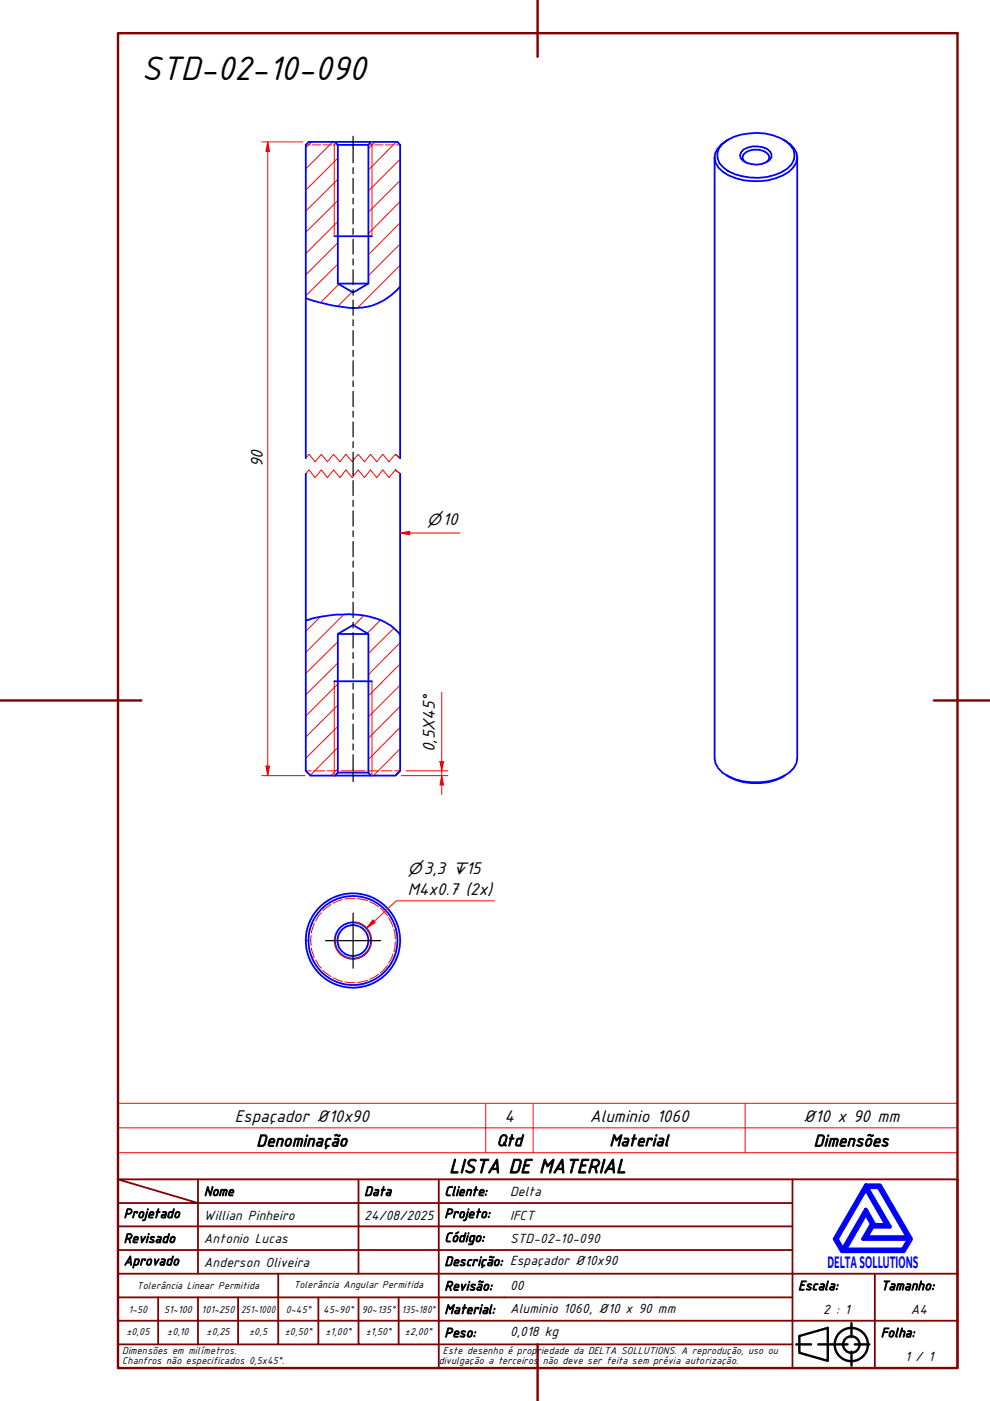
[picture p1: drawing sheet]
<svg xmlns="http://www.w3.org/2000/svg" width="210mm" height="297mm" viewBox="0 0 210 297" stroke-linecap="round" stroke-linejoin="round" font-family="sans-serif">
<!-- layer: Hatch (ABNT) -->
<g fill="none" stroke="#f00" stroke-width=".21">
<path d="M66.1 30.1l-1.3 1.2M70.5 30.1l-5.7 5.7M71.6 38l-6.8 6.8M71.6 33.5l-6.8 6.8M79.6 30.1l-1.5 1.4M84 30.1l-5.9 6M84.8 38.3l-6.7 6.7M84.8 33.8l-6.7 6.7M71.6 56l-6.8 6.7M71.6 51.5l-6.8 6.8M71.6 47l-6.8 6.8M71.6 42.5l-6.8 6.8"/>
<path d="M84.8 56.2l-9 9.1M84.8 51.7l-6.7 6.8M84.8 47.2l-6.7 6.8M84.8 42.7l-6.7 6.8M71.9 60.2l-4 4M74.7 61.9l-3.1 3M84.8 60.7l-1.5 1.6M67.9 130.7l-3.1 3.1M71.6 136.1l-6.8 6.7M72.9 130.3l-8.1 8.1M77.2 130.5l-2.1 2.1M80.6 131.5l-2.7 2.8"/>
<path d="M83.5 133.2l-5.4 5.3M84.8 136.3l-6.7 6.8M71.6 158.5l-5.8 5.9M71.6 154l-6.8 6.8M71.6 149.5l-6.8 6.8M71.6 145l-6.8 6.8M71.6 140.6l-6.8 6.7M84.8 158.7l-5.6 5.8M84.8 154.2l-6.7 6.8M84.8 149.8l-6.7 6.7M84.8 145.3l-6.7 6.7M84.8 140.8l-6.7 6.8"/>
<path d="M71.6 163l-1.4 1.5M84.8 163.2l-1.2 1.3"/>
</g>
<!-- layer: Hidden (ABNT) -->
<g fill="none" stroke="#f00" stroke-width=".21">
<path d="M64.8 30.7h1M66.2 30.7h1.8M68.5 30.7h1.8M70.7 30.7h.9M78.1 30.7h.9M79.4 30.7h1.9M81.7 30.7h1.8M83.9 30.7h.9M64.8 163.4h1.2M66.5 163.4h2.3M69.4 163.4h2.3M72.3 163.4h2.2"/>
<path d="M75.1 163.4h2.3M78 163.4h2.3M80.8 163.4h2.3M83.7 163.4h1.1M66 198.4l-.2 1 .2 1.1M66.6 195.8l-.6 2M68.1 193.5l-.5 .6-.7 1.2M70.2 191.8l-1.7 1.3M72.6 190.7l-2 .8M75.2 190.5l-2 .1M75.8 190.5l2.1 .4M78.4 191.2l1 .4 .9 .7"/>
<path d="M80.6 192.6l1.6 1.5M82.4 194.6l.9 1.9M83.5 197l.2 .5 .1 1.6M83.8 199.7l-.1 1.6-.2 .5M66 201l.6 2.1M66.9 203.5l.7 1.2 .5 .6M68.5 205.7l1.7 1.4M70.6 207.3l2 .8M73.2 208.2l2 .1M77.9 207.9l-2.1 .4M80.3 206.6l-.9 .6-1 .4M82.2 204.7l-1.6 1.5"/>
<path d="M83.3 202.3l-.9 1.9"/>
</g>
<!-- layer: Linha Corte (ABNT) -->
<path d="M83.8 99.6l1 .8-1-.8-1.3 1.7-1.3-1.7-1.3 1.7-1.4-1.7-1.2 1.7-1.4-1.7-1.2 1.7-1.4-1.7-1.2 1.7-1.4-1.7-1.3 1.7-1.3-1.7-1.3 1.7-1.3-1.7-.7 .8M83.8 96.3l1 .8-1-.8-1.3 1.6-1.3-1.6-1.3 1.6-1.4-1.6-1.2 1.6-1.4-1.6-1.2 1.6-1.4-1.6-1.2 1.6-1.4-1.6-1.3 1.6-1.3-1.6-1.3 1.6-1.3-1.6-.7 .8" fill="none" stroke="#f00" stroke-width=".21"/>
<!-- layer: Visible (ABNT) -->
<g fill="none" stroke="#00f" stroke-width=".38">
<path d="M71 30.1h7.7M71.6 30.7h6.5M151.5 33.4v127.4a4.6 4.6 0 0 0 2.9 3.8 13.3 13.3 0 0 0 12.9-.8l1-.9 .5-1.1 .2-1v-127.4M153.1 30.6a11.5 11.5 0 0 1 10.8-1.9 6.4 6.4 0 0 1 4.4 3.1 3.4 3.4 0 0 1-1.4 3.9 12.4 12.4 0 0 1-12.5 .6l-1-.8a3.2 3.2 0 0 1-.3-4.9zM154.4 29.6a5.9 5.9 0 0 0-2.8 2.9 3.6 3.6 0 0 0 1.7 3.9 13.2 13.2 0 0 0 14 0 3.4 3.4 0 0 0 1.1-4.9l-.8-.9-1.5-1M157.7 31.7a5.3 5.3 0 0 1 4.9-.2l.7 .6 .3 .6v.6a4.3 4.3 0 0 1-5.3 1.2l-.8-.4a1.39 1.39 0 0 1 .2-2.4zM158.1 34.4l-.5-.4-.2-.6a2.33 2.33 0 0 1 2.4-1.7 3.4 3.4 0 0 1 3.1 1.1l.2 .6-.2 .6-.5 .4M70.9 50.1h8M71.6 60.1h6.5M84.8 60.8a12.8 12.8 0 0 1-12.7 4.2l-4.6-.9-2.7-.9M64.8 97.1v-66.4l.7-.6h5.5l.6 .6v29.4l3.3 1.9 3.2-1.9v-29.4l.6-.6h5.6l.5 .6v66.4M64.8 100.4v31.2"/>
<path d="M84.8 100.4v34.2M64.8 131.6a28.1 28.1 0 0 1 14.2-.7 9.8 9.8 0 0 1 5.8 3.7M64.8 131.6v31.8l1 1.1h5.2l.6-.7v-29.4l3.3-1.9 3.2 1.9v29.4l.6 .7h5.2l.9-1.1v-28.8M71.6 134.4h6.5M70.9 144.4h8M71 164.5h7.7M71.6 163.8h6.5M154.1 164.4a12.2 12.2 0 0 0 12.3 0"/>
<circle cx="74.8" cy="199.4" r="3.8"/>
<circle cx="74.8" cy="199.4" r="3.3"/>
<circle cx="74.8" cy="199.4" r="9.4"/>
<circle cx="74.8" cy="199.4" r="10"/>
</g>
<!-- layer: Visible Narrow (ABNT) -->
<path d="M70.9 30.1v20M78.9 30.1v20M70.9 144.4v20.1M78.9 144.4v20.1M75.5 195.5a4 4 0 0 1 3.2 4.6 4 4 0 0 1-4.6 3.2 4 4 0 0 1-3.2-4.6" fill="none" stroke="#f00" stroke-width=".21"/>
<path d="M79.3 195.4l-1.5 1.3M25 239.1h178v-5.2h-178v10.5M103 233.9v10.5M113 233.9v10.5M158 233.9v10.5M203 239.1v5.3h-178M25 244.4v5.6h178v-5.6" fill="none" stroke="#f00" stroke-width=".21"/>
<!-- layer: Borda A3/A4 (ABNT) -->
<path d="M25 7h178v283.1h-178zM114 0v12.1M0 148.5h30M198 148.5h12M114 285v12" fill="none" stroke="#800000" stroke-width=".51"/>
<path d="M183.6 257.3l1.2 2.2-1.8 3.2h9.7l-1.2 2.2h-12.3zM183.6 252.1l4.4 7.6h-2.6l-1.8-3.2-4.9 8.4-1.3-2.2zM183.6 251.3h3l6.6 11.4-1.6 2.6h-13.1l-1.5-2.6zM183.8 251.7h2.5l6.2 10.6h-8.8l1.3-2.2h3.7zM185 259.7h.2l-.2 .2z" fill="none" stroke="#00f" stroke-width=".83"/>
<!-- layer: 0 -->
<path d="M178.5 265.3h13.1" fill="none" stroke="#000" stroke-width=".21"/>
<g fill="none" stroke="#800000" stroke-width=".38">
<path d="M25 250l17 5.1h-17M25 250h178v40.1h-178zM42 255.1h34v4.9h17M42 255.1v15M42 250v5.1M76 250v5.1h17v4.9M93 250v5.1h75M168 250v20.1h-143M25 260h51v10.1M25 275.1h17M33.5 275.1v9.9M50.5 275.1h-8.5v9.9"/>
<path d="M59 270.1v14.9h-8.5M67.5 275.1v9.9h-8.5M76 275.1v9.9h8.5M84.5 275.1v9.9M93 275.1h-42.5v9.9M93 260v5h-68M93 275.1v9.9h75M93 260h75M93 275.1h75M168 265h-75v10.1M185.5 270.1v9.9h17.5M203 270.1h-35v9.9h17.5v10.1"/>
<path d="M25 285h25.5M25 280h143v10.1M67.5 285h8.5M84.5 285h8.5v5.1"/>
</g>
<g fill="none" stroke="#000" stroke-width=".51">
<path d="M168.8 285h3.2M169.5 283.3l6-1.8v7l-6-1.7zM173.5 285h6.2M180.5 280.5v3M180.5 286.6v2.9M181.2 285h3.1"/>
<circle cx="180.5" cy="285.1" r="3.5"/>
<circle cx="180.5" cy="285.1" r="1.75"/>
</g>
<path d="M79.1 195.1l.5 .5-1.8 1.1z" fill="#f00"/>
<path d="M79.1 195.1l.5 .5-1.8 1.1zM104.8 191h-20.8l-4.7 4.4" fill="none" stroke="#f00" stroke-width=".21"/>
<path d="M56.8 162.4v2.1" fill="none" stroke="#f00" stroke-width=".21"/>
<path d="M56.4 162.4h.7l-.3 2.1z" fill="#f00"/>
<path d="M56.8 30.1v2M56.4 162.4h.7l-.3 2.1z" fill="none" stroke="#f00" stroke-width=".21"/>
<path d="M56.8 30.1l.3 2h-.7z" fill="#f00"/>
<path d="M55.5 30.1h8.7M56.8 30.1l.3 2h-.7zM56.8 32.1v130.3M55.5 164.5h9.1M93.7 164.5v1.9" fill="none" stroke="#f00" stroke-width=".21"/>
<path d="M93.7 164.5l.3 1.9h-.7z" fill="#f00"/>
<path d="M93.7 164.5l.3 1.9h-.7zM93.7 161.5v1.9" fill="none" stroke="#f00" stroke-width=".21"/>
<path d="M93.3 161.5h.7l-.3 1.9z" fill="#f00"/>
<path d="M84.8 113h2.1M93.7 146.8v14.7M85.1 164.5h9.8M86.1 163.4h8.8M93.3 161.5h.7l-.3 1.9zM93.7 163.4v1.1M93.7 166.4v2.1" fill="none" stroke="#f00" stroke-width=".21"/>
<!-- layer: Marca de centro (ISO) -->
<path d="M69 199.4h11.7M74.9 193.6v11.7" fill="none" stroke="#000" stroke-width=".25"/>
<!-- layer: Linha de centro (ISO) -->
<g fill="none" stroke="#000" stroke-width=".25">
<path d="M74.9 28.9v5.6M74.9 35.5v1.3M74.9 37.8v3.2M74.9 42v1.2M74.9 44.2v3.3M74.9 48.4v1.3M74.9 50.7v3.2M74.9 54.9v1.3M74.9 57.2v3.2M74.9 61.4v1.2M74.9 63.6v3.3M74.9 67.8v1.3"/>
<path d="M74.9 70.1v3.2M74.9 74.3v1.3M74.9 76.5v3.2M74.9 80.8v1.2M74.9 83v3.2M74.9 87.2v1.2M74.9 89.5v3.1M74.9 93.6v1.3M74.9 95.9v5M74.9 101.9v3.2M74.9 106.1v1.3M74.9 108.3v3.3"/>
<path d="M74.9 112.6v1.2M74.9 114.8v3.2M74.9 119v1.3M74.9 121.3v3.1M74.9 125.5v1.2M74.9 127.7v3.2M74.9 131.9v1.2M74.9 134.2v3.2M74.9 138.4v1.2M74.9 140.6v3.2M74.9 144.8v1.3M74.9 147.1v3.2"/>
<path d="M74.9 151.3v1.2M74.9 153.5v3.3M74.9 157.7v1.3M74.9 160v5.7"/>
</g>
<path d="M84.8 113l2.1-.4v.8z" fill="#f00"/>
<path d="M84.8 113l2.1-.4v.8zM86.9 113h10.6" fill="none" stroke="#f00" stroke-width=".21"/>
<text font-size="7.7" x="30" y="17.1">STD-02-10-090</text>
<text font-size="4.6" x="95.2" y="248.7">LISTA DE MATERIAL</text>
<g font-size="3.9">
<text x="55.8" y="99.1" transform="rotate(-90 55.8 99.1)">90</text>
<text x="92.2" y="159.5" transform="rotate(-90 92.2 159.5)">0,5X45°</text>
<text x="86.5" y="189.8">M4x0.7 (2x)</text>
<text x="49.8" y="237.8">Espaçador Ø10x90</text>
<text x="106.9" y="237.8">4</text>
<text x="125" y="237.8">Aluminio 1060</text>
<text x="170.3" y="237.8">Ø10 x 90 mm</text>
</g>
<g font-size="3.8">
<text x="54.4" y="243.1">Denominação</text>
<text x="105.3" y="243">Qtd</text>
<text x="129.2" y="243">Material</text>
<text x="172.5" y="243.1">Dimensões</text>
</g>
<text font-size="3.8" fill="#00f" x="175.5" y="268.8">DELTASOLLUTIONS</text>
<g font-size="3.4">
<text x="90.6" y="111.4">⌀10</text>
<text x="86.5" y="185.4">⌀3,3 ↧15</text>
</g>
<g font-size="3">
<text x="43.2" y="253.5">Nome</text>
<text x="77.2" y="253.5">Data</text>
<text x="94.2" y="253.5">Cliente:</text>
<text x="108.1" y="253.5">Delta</text>
<text x="26.2" y="263.5">Revisado</text>
<text x="26.2" y="258.2">Projetado</text>
<text x="43.2" y="258.6">Willian Pinheiro</text>
<text x="43.2" y="263.5">Antonio Lucas</text>
<text x="77.2" y="258.6">24/08/2025</text>
<text x="94.2" y="263.3">Código:</text>
<text x="94.2" y="258.2">Projeto:</text>
<text x="108.1" y="263.5">STD-02-10-090</text>
<text x="108.1" y="258.6">IFCT</text>
<text x="26.2" y="268.3">Aprovado</text>
<text x="43.2" y="268.5">Anderson Oliveira</text>
<text x="94.2" y="268.4">Descrição: Espaçador Ø10x90</text>
<text x="94.2" y="273.6">Revisão:</text>
<text x="108.1" y="273.5">00</text>
<text x="169.2" y="273.5">Escala:</text>
<text x="186.8" y="273.5">Tamanho:</text>
<text x="94.2" y="278.6">Material:</text>
<text x="108.1" y="278.4">Aluminio 1060, Ø10 x 90 mm</text>
<text x="174.6" y="278.6">2 : 1</text>
<text x="193.1" y="278.6">A4</text>
<text x="94.2" y="283.5">Peso:</text>
<text x="108.1" y="283.3">0,018 kg</text>
<text x="186.8" y="283.5">Folha:</text>
<text x="191.9" y="288.5">1 / 1</text>
</g>
<g font-size="2.3">
<text x="29" y="273.4">Tolerância Linear Permitida</text>
<text x="62.3" y="273.2">Tolerância Angular Permitida</text>
<text x="27.2" y="278.3">1~50</text>
<text x="34.8" y="278.3">51~100</text>
<text x="42.7" y="278.3">101~250</text>
<text x="51.1" y="278.3">251~1000</text>
<text x="60.6" y="278.3">0~45°</text>
<text x="68.5" y="278.3">45~90°</text>
<text x="76.7" y="278.3">90~135°</text>
<text x="85.2" y="278.3">135~180°</text>
<text x="25.9" y="287.1">Dimensões em milímetros.</text>
<text x="26.8" y="283.1">±0,05</text>
<text x="35.4" y="283.1">±0,10</text>
<text x="43.8" y="283.1">±0,25</text>
<text x="52.8" y="283.1">±0,5</text>
<text x="60.4" y="283.1">±0,50°</text>
<text x="69" y="283.1">±1,00°</text>
<text x="77.5" y="283.1">±1,50°</text>
<text x="85.9" y="283.1">±2,00°</text>
<text x="93.9" y="287.1">Este desenho é propriedade da DELTA SOLLUTIONS. A reprodução, uso ou</text>
<text x="25.9" y="289.2">Chanfros não especificados 0,5x45°.</text>
<text x="93" y="289.2">divulgação a terceiros</text>
<text x="115.1" y="289.2">não deve ser feita sem prévia autorização.</text>
</g>
</svg>
